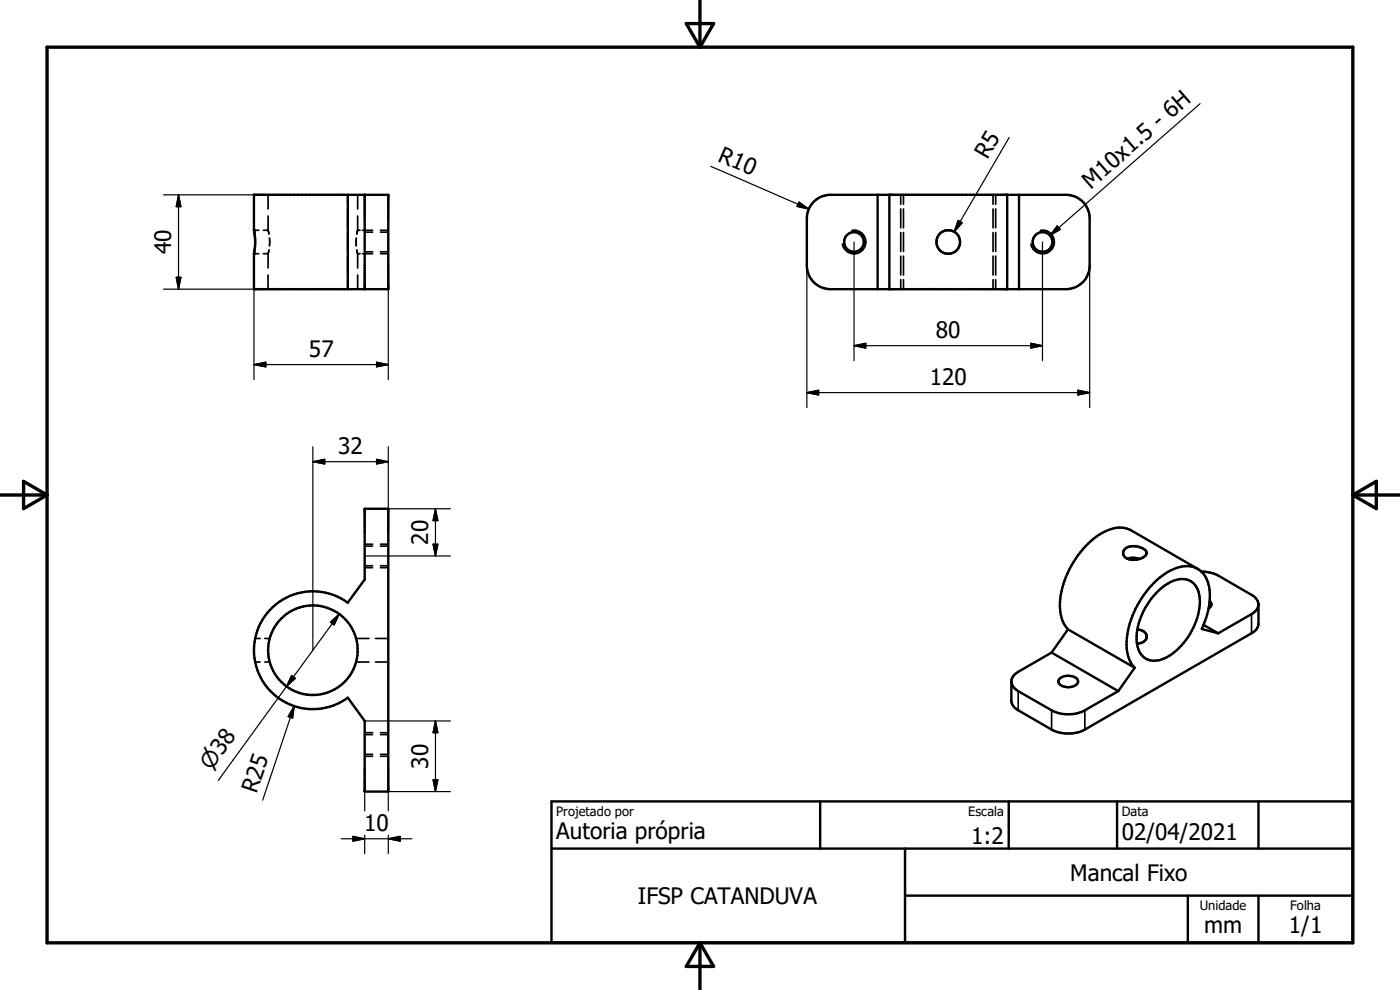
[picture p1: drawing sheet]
<svg xmlns="http://www.w3.org/2000/svg" width="297mm" height="210mm" viewBox="0 0 297 210" stroke-linecap="round" stroke-linejoin="round" font-family="sans-serif">
<g fill="none" stroke="#000" stroke-width=".36">
<path d="M53.9 53.8h1M53.9 48.8h1M56.9 45.8v3h-1M56.9 41.3v3M56.9 53.8v3M56.9 58.3v3M56.9 48.8l.2 .9M57.1 53l-.2 .8h-1M57.2 50.5v1.7M73.8 41.3v2M73.8 44.3v4M73.8 49.3v4"/>
<path d="M73.8 54.3v4M73.8 59.3v2M75.6 50.5v1.7M75.7 53l.2 .8v3M75.9 41.3v3M75.9 45.8v3M75.9 58.3v3M75.9 48.9l-.2 .8M75.9 53.8h.5M75.9 48.8h.5M76.9 53.8h2.1M76.9 48.8h2.1"/>
<path d="M77.4 49.3h1.6M77.4 53.4h1.6M80.7 53.8h1.7M80.7 48.8h1.7M80.7 49.3h1.7M80.7 53.4h1.7M180.8 48.9a2.49 2.49 0 0 1 2.8 2 2.49 2.49 0 0 1-2 2.9 2.49 2.49 0 0 1-2.9-2M191.1 41.3v2M191.1 44.3v4M191.1 49.3v4M191.1 54.3v4M191.1 59.3v2"/>
<path d="M191.7 41.3v2M191.7 44.3v4M191.7 49.3v4M191.7 54.3v4M191.7 59.3v2M210.7 41.3v2M210.7 44.3v4M210.7 49.3v4M210.7 54.3v4M210.7 59.3v2M211.2 41.3v2M211.2 44.3v4"/>
<path d="M211.2 49.3v4M211.2 54.3v4M211.2 59.3v2M220.7 48.9a2.49 2.49 0 0 1 2.9 2 2.49 2.49 0 0 1-2 2.9 2.49 2.49 0 0 1-2.9-2M77.4 115.9h1.6M77.4 115.4h1.6M80.7 115.9h1.7M80.7 115.4h1.7M54.1 135.4h1.1M56.2 135.4h1M75.5 135.4h2.8M77.4 120h1.6"/>
<path d="M77.4 120.4h1.6M79.7 135.4h2.7M80.7 120h1.7M80.7 120.4h1.7M265.5 130.3v4M54.1 140.4h1.1M56.2 140.4h1M75.5 140.4h2.8M77.4 155.8h1.6M77.4 155.4h1.6M79.7 140.4h2.7M80.7 155.8h1.7"/>
<path d="M80.7 155.4h1.7M216 146.6v4.1M223.1 150.7v4.1M230.2 150.7v4.1M77.4 160h1.6M77.4 160.4h1.6M80.7 160h1.7M80.7 160.4h1.7"/>
</g>
<g fill="#000">
<circle cx="53.9" cy="48.8" r=".25"/>
<circle cx="53.9" cy="53.8" r=".25"/>
<circle cx="75.9" cy="48.8" r=".18"/>
</g>
<g fill="none" stroke="#000" stroke-width=".51">
<path d="M53.9 41.3h28.5v20h-28.5v-7.6l.2-1.9-.2-2.9zM53.9 53.8h.1M73.8 41.3v20M77.4 41.3v20M172.8 42.6l1.3-.8 2.1-.5h50a5 5 0 0 1 5 5v10a5 5 0 0 1-5 5h-50a5 5 0 0 1-5-5v-10a5 5 0 0 1 1.6-3.7zM186.2 41.3v20M188.7 41.3v20M213.7 41.3v20M216.2 41.3v20M77.4 107.9h5v60h-5v-15l-3.6-4.9a12.5 12.5 0 0 1-16.7-1.7 12.5 12.5 0 0 1 0-16.7 12.5 12.5 0 0 1 16.7-1.7l3.6-5zM238.6 116.5a3.5 3.5 0 0 1 4.6 .6 1.34 1.34 0 0 1-1.3 1.4 2.78 2.78 0 0 1-3.6-.9v-.6zM239.2 118.5a3.5 3.5 0 0 1 2.5 .1"/>
<path d="M240.3 118.3l.1 .5M223.1 138.4l14.1 8.2M226.6 133.5l-3.5 4.9M226.6 133.5l14.1 8.2M241.3 133.6a1.49 1.49 0 0 1 1.6 .6 1.49 1.49 0 0 1-.1 1.8l-.6 .4-1 .1M245.7 125.4a6.8 6.8 0 0 1 6.1-2.4 4.4 4.4 0 0 1 2.8 4.8 14.5 14.5 0 0 1-7.6 11.9 3.8 3.8 0 0 1-5.3-1.5 10.4 10.4 0 0 1 1-8.7l1.6-2.5zM254.1 120.7l-14.1-8.2a6.5 6.5 0 0 0-6.7 .9 19.3 19.3 0 0 0-8.4 15.8 6.5 6.5 0 0 0 1.7 4.3M254.9 121.3l2.4 .3 1.2 .5 7.7 4.6 .5 .5 .3 .9v4.2a2.41 2.41 0 0 1-1.5 2l-35.3 20.5a7.8 7.8 0 0 1-7.1 0l-7.1-4.1a2.54 2.54 0 0 1-1.4-2.1v-4.2l.5-1.1 .9-.8 7.1-4.1M255.4 132.6l3.1 1.7M256.6 127.5a.87 .87 0 0 1 .4 .9 .87 .87 0 0 1-.6 .7M258.5 134.3l-3.5-.9a14.1 14.1 0 0 0 1.2-10.1 4.7 4.7 0 0 0-6.6-2.8 17.1 17.1 0 0 0-9 9.4 13.6 13.6 0 0 0-1 10l.5 .9 .6 .9M267 128.4l-.3 .9-.8 .8-7.4 4.2"/>
<path d="M214.6 144.7l.3 .9 .8 .8 7.4 4.3a7.8 7.8 0 0 0 7.1 0l7-4.1M224.9 143.9a2.82 2.82 0 0 1 3.8 .4 1.59 1.59 0 0 1-1.9 1.5 1.83 1.83 0 0 1-2.3-1.3zM240.7 141.7l-3.5 4.9M117 170h170v30h-170zM174 170v10M214 170v10M237 170v10M267 170v10M117 180h170M192 190h95M192 180v20M252 190v10"/>
<path d="M267 190v10"/>
<circle cx="181.2" cy="51.3" r="2.09"/>
<circle cx="201.2" cy="51.3" r="2.51"/>
<circle cx="221.2" cy="51.3" r="2.1"/>
<circle cx="66.4" cy="137.9" r="9.5"/>
</g>
<path d="M10 10h277v190h-277zM145.6 5h5.8l-2.9 5zM148.5 0v10M0 105h10M5 102.1l5 2.9-5 2.9zM287 105h10M287 105l5-2.9v5.8zM148.5 200v10M148.5 200l2.9 5h-5.8z" fill="none" stroke="#000" stroke-width=".71"/>
<g fill="none" stroke="#000" stroke-width=".25">
<path d="M150.8 35.3l20.8 9M214.1 29.2l-11.7 20M254.6 22l-31.9 28M34.7 41.3h19.2M37.4 58.8h1l-.5 2.5zM37.9 41.3v20M37.9 41.3l.5 2.5h-1zM169.5 42.9l2.1 1.4-2.5-.5zM171.2 56.3v30.2M181.2 51.3v25.2M203.3 46.8l.8 .5-1.7 1.9zM221.2 51.3v25.2"/>
<path d="M224.3 47.9l.6 .8-2.2 1.3zM231.2 56.3v30.2M34.7 61.3h19.2v19.2M53.9 77.3h28.5M53.9 77.3l2.5-.5v1zM79.9 76.8l2.5 .5-2.5 .5zM82.4 61.3v19.2M181.2 73.3h40M181.2 73.3l2.5-.5v1zM218.7 72.8l2.5 .5-2.5 .5zM66.4 97.9h16M66.4 97.9l2.5-.5v1z"/>
<path d="M66.4 94.8v43.1M79.9 97.4l2.5 .5-2.5 .5zM82.4 94.8v18.1M171.2 83.3h60M171.2 83.3l2.5-.5v1zM228.7 82.8l2.5 .5-2.5 .5zM77.4 117.9h18.2M82.4 107.9h13.2M91.9 115.4h1l-.5 2.5zM92.4 107.9v10M92.4 107.9l.5 2.5h-1zM70.1 132l1.9-1.7-1.1 2.3z"/>
<path d="M72 130.3l-11.2 15.3M60.8 145.6l-14.5 20M61.8 143.3l.9 .6-1.9 1.7zM62.4 149.8l-6.7 20M62.4 149.8l-.3 2.5-1-.3zM77.4 152.9h18.2M92.4 152.9v15M92.4 152.9l.5 2.5h-1zM72.4 177.9h15M74.9 177.4l2.5 .5-2.5 .5zM77.4 167.9v4.1M77.4 177.2v3.9"/>
<path d="M82.4 177.2v3.9M82.4 177.9l2.5-.5v1zM91.9 165.4h1l-.5 2.5zM95.6 167.9h-13.2v4.1"/>
</g>
<g fill="#000" stroke="#000" stroke-width=".25">
<path d="M37.4 58.8h1l-.5 2.5zM37.9 41.3l.5 2.5h-1zM169.5 42.9l2.1 1.4-2.5-.5zM203.3 46.8l.8 .5-1.7 1.9zM224.3 47.9l.6 .8-2.2 1.3zM53.9 77.3l2.5-.5v1zM79.9 76.8l2.5 .5-2.5 .5zM181.2 73.3l2.5-.5v1zM218.7 72.8l2.5 .5-2.5 .5zM66.4 97.9l2.5-.5v1zM79.9 97.4l2.5 .5-2.5 .5zM171.2 83.3l2.5-.5v1z"/>
<path d="M228.7 82.8l2.5 .5-2.5 .5zM91.9 115.4h1l-.5 2.5zM92.4 107.9l.5 2.5h-1zM70.1 132l1.9-1.7-1.1 2.3zM61.8 143.3l.9 .6-1.9 1.7zM62.4 149.8l-.3 2.5-1-.3zM92.4 152.9l.5 2.5h-1zM74.9 177.4l2.5 .5-2.5 .5zM82.4 177.9l2.5-.5v1zM91.9 165.4h1l-.5 2.5z"/>
</g>
<g font-size="4.8">
<text x="152.1" y="34.1" transform="rotate(24 152.1 34.1)">R10</text>
<text x="209.5" y="33.9" transform="rotate(-60 209.5 33.9)">R5</text>
<text x="231.4" y="40.2" transform="rotate(-41 231.4 40.2)">M10x1.5 - 6H</text>
<text x="36.3" y="54" transform="rotate(-90 36.3 54)">40</text>
<text x="198.5" y="71.7">80</text>
<text x="65.5" y="75.7">57</text>
<text x="197.2" y="81.7">120</text>
<text x="71.8" y="96.4">32</text>
<text x="90.8" y="115.6" transform="rotate(-90 90.8 115.6)">20</text>
<text x="90.8" y="163.1" transform="rotate(-90 90.8 163.1)">30</text>
<text x="54.4" y="168.5" transform="rotate(-71 54.4 168.5)">R25</text>
<text x="77.3" y="176.3">10</text>
<text x="118" y="178.1">Autoria própria</text>
<text x="206" y="179">1:2</text>
<text x="238" y="178.2">02/04/2021</text>
<text x="135.3" y="191.8">IFSP CATANDUVA</text>
<text x="227" y="186.8">Mancal Fixo</text>
<text x="255.4" y="197.9">mm</text>
<text x="273.4" y="198">1/1</text>
</g>
<text font-size="4.6" x="44.8" y="163.5" transform="rotate(-54 44.8 163.5)">n38</text>
<g font-size="2.7">
<text x="118" y="173.1">Projetado por</text>
<text x="205.4" y="173.1">Escala</text>
<text x="238" y="173">Data</text>
<text x="254.6" y="193.1">Unidade</text>
<text x="273.7" y="193.1">Folha</text>
</g>
</svg>
